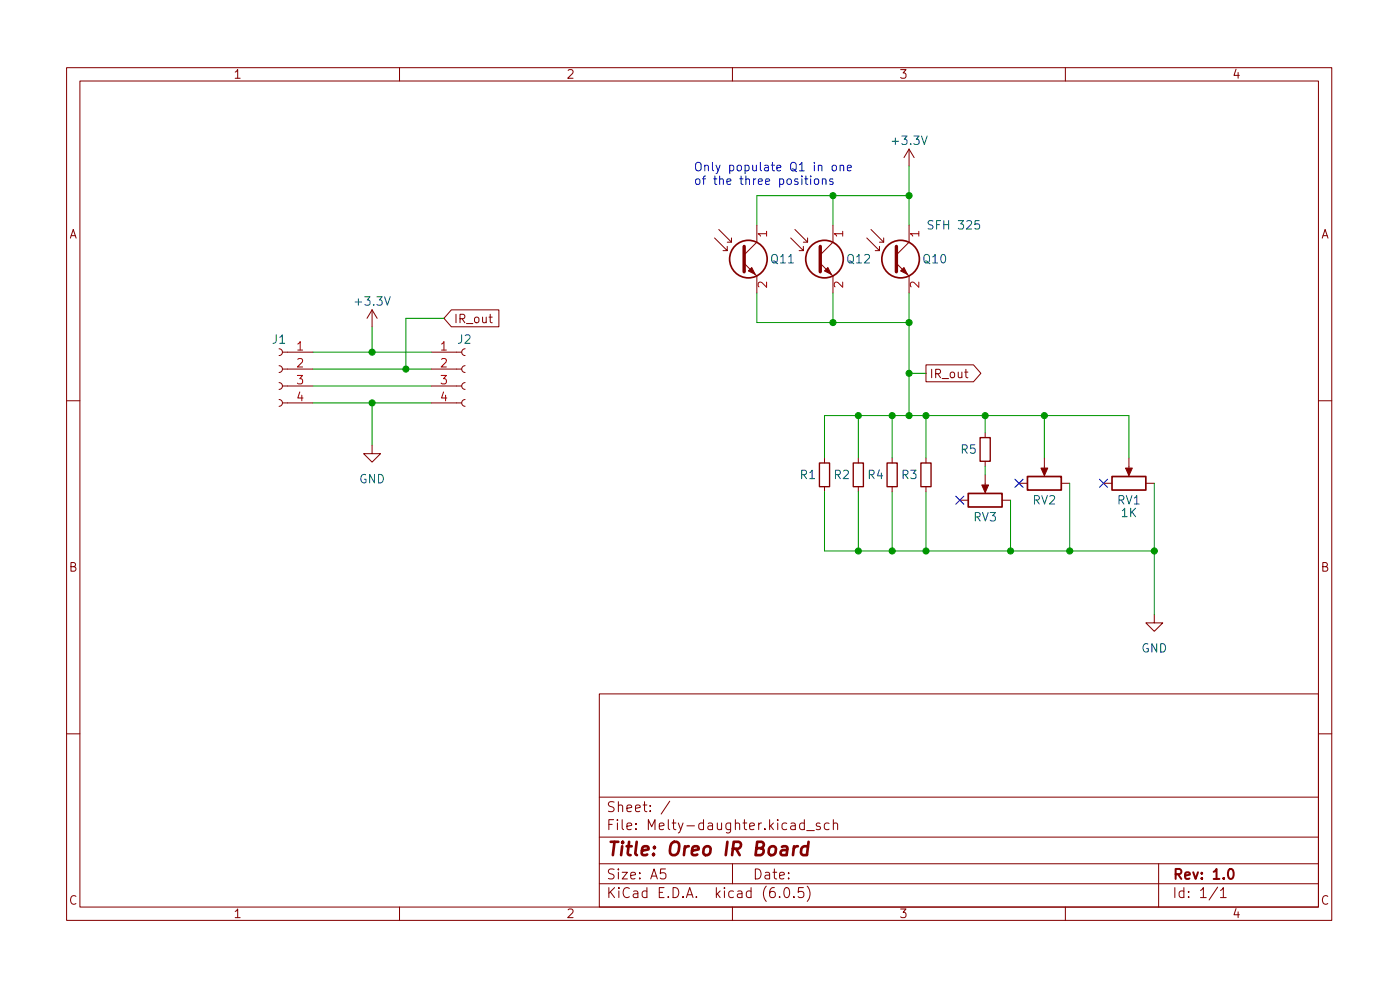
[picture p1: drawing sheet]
<svg xmlns="http://www.w3.org/2000/svg" width="210mm" height="148mm" viewBox="0 0 210 148" stroke-linecap="round" stroke-linejoin="round" font-family="sans-serif">
<g fill="none" stroke="#840000" stroke-width=".15">
<path d="M10 10.2h190v128h-190zM12 12.2h186v124h-186zM60 10.2v2M110 10.2v2M160 10.2v2M107.3 35.7l1.9 1.9v-.6M107.9 34.5l2 1.9v-.7M108.6 37.6h.6M109.2 36.4h.7M111.8 39.5l1.9 1.9v2.6M113.7 33.8v2.6l-1.9 1.9M118.7 35.7l1.9 1.9v-.6"/>
<path d="M119.4 34.5l1.9 1.9v-.7M120 37.6h.6M120.6 36.4h.7M123.2 39.5l1.9 1.9v2.6M125.1 33.8v2.6l-1.9 1.9M130.2 35.7l1.9 1.9v-.6M130.8 34.5l1.9 1.9v-.7M131.4 37.6h.7M132.1 36.4h.6M134.6 39.5l1.9 1.9v2.6M136.5 22.4l-.7 1.3M136.5 22.4v2.5"/>
<path d="M136.5 33.8v2.6l-1.9 1.9M136.5 22.4l.8 1.3M41.9 60a.51 .51 0 0 1 .5 .5 .51 .51 0 0 1-.5 .5M41.9 57.4a.51 .51 0 0 1 .5 .5 .51 .51 0 0 1-.5 .6M41.9 54.9a.51 .51 0 0 1 .5 .5 .51 .51 0 0 1-.5 .5M41.9 52.4a.51 .51 0 0 1 .5 .5 .51 .51 0 0 1-.5 .5M42.4 57.9h4.6M42.4 55.4h4.6M42.4 52.9h4.6M55.9 46.5l-.8 1.3M55.9 46.5v2.6M55.9 46.5l.7 1.3"/>
<path d="M64.8 57.9h4.5M64.8 55.4h4.5M64.8 52.9h4.5M67.8 46.5h7.1v2.6h-7.1l-1.1-1.3zM69.8 60a.51 .51 0 0 0-.5 .5 .51 .51 0 0 0 .5 .5M69.8 57.4a.51 .51 0 0 0-.5 .5 .51 .51 0 0 0 .5 .6M69.8 54.9a.51 .51 0 0 0-.5 .5 .51 .51 0 0 0 .5 .5M69.8 52.4a.51 .51 0 0 0-.5 .5 .51 .51 0 0 0 .5 .5M73.4 47.6h.5M73.6 47.2v1.1l.3 .2M139.1 54.8h7.1l1.1 1.2-1.1 1.3h-7.1zM144.9 55.9h.5"/>
<path d="M145.1 55.4v1.1l.3 .2M10 60.2h2M42.4 60.5h4.6M55.9 66.8v1.3h1.2l-1.2 1.3-1.3-1.3h1.3M64.8 60.5h4.5M123.8 68.7v.8M123.8 73.1v.7M128.9 68.7v.8M128.9 73.1v.7M134 68.7v.8M134 73.1v.7M139.1 68.7v.8"/>
<path d="M139.1 73.1v.7M144.1 75.1h1.3M148 64.9v.8M148 69.2v.8M148 71.3v2.3M150.5 75.1h1.3M153 72.6h1.3M156.8 68.7v2.3M159.4 72.6h1.3M165.7 72.6h1.3M169.5 68.7v2.3M172.1 72.6h1.3"/>
<path d="M198 60.2h2M173.4 92.2v1.3h1.2l-1.2 1.3-1.3-1.3h1.3M10 110.2h2M90 104.2h108v32h-108zM90 119.7h108M198 110.2h2M60 136.2v2M90 132.7h108M90 129.7h108M90 125.7h108M99.9 130.4h-.7v.8l.2-.2 .5 .1 .1 .2-.1 .5-.2 .1h-.3l-.2-.1M100.6 120.3l-1.3 1.9"/>
<path d="M110 136.2v2M110 129.7v3M117.1 134.6v.1M117.9 133.3l.3-.1a.94 .94 0 0 1 0 1.5h-.1a1 1 0 0 1-.2-1.4zM119.2 134.6v.1M120.7 133.2h-.8v.8l.2-.2 .5 .1 .1 .2v.5l-.3 .1h-.3l-.2-.1M120.8 123.6l-.4-.1-.3 .3v.5l.1 .2h.6M120.8 123v1.5M121.2 124.7h1.1M121.2 133a1.72 1.72 0 0 1 0 2.3M123.2 123.6l-.4-.1-.2 .3 .1 .2 .5 .1v.4h-.6M124.5 123.6l-.4-.1-.3 .3v.5l.1 .2h.6"/>
<path d="M125.2 123.7a.37 .37 0 0 1 .6 .1v.7M125.2 123v1.5M160 136.2v2M174 129.7v6.5M182.9 133.2l-1.3 1.9M183.3 133.7l.4-.5v1.5M183.3 134.7h.9"/>
</g>
<path d="M184.6 130.6l.3-.2a.94 .94 0 0 1 0 1.5h-.1a.91 .91 0 0 1-.2-1.3z" fill="none" stroke="#840000" stroke-width=".3"/>
<path d="M119.3 127l-.2 1.4M119.8 127a.59 .59 0 0 0-.6 .4M121.3 127.1a.66 .66 0 0 0-.9 .3l-.1 .6 .1 .3 .2 .1 .6-.1M121.4 126.4l-.2 2" fill="none" stroke="#840000" stroke-width=".4"/>
<path d="M111.8 37v3.8M123.2 37v3.8M134.6 37v3.8" fill="none" stroke="#840000" stroke-width=".51"/>
<g fill="#840000" stroke="#840000" stroke-width=".15">
<path d="M112.9 40.2l.5 1-1-.5z"/>
<path d="M123.8 40.7l.5-.5 .5 1z"/>
<path d="M135.8 40.2l.5 1-1-.5z"/>
<path d="M169 70.3h1.1l-.6 1.1z"/>
<path d="M147.4 72.8h1.1l-.5 1.1z"/>
<path d="M156.3 70.3h1.1l-.6 1.1z"/>
</g>
<g fill="none" stroke="#840000" stroke-width=".25">
<path d="M145.4 74.1h5.1v2h-5.1zM154.3 71.5h5.1v2.1h-5.1zM167 71.5h5.1v2.1h-5.1z"/>
<circle cx="112.4" cy="38.9" r="2.82"/>
<circle cx="123.8" cy="38.9" r="2.82"/>
<circle cx="135.3" cy="38.9" r="2.82"/>
</g>
<path d="M123.1 69.5h1.5v3.6h-1.5zM128.1 69.5h1.6v3.6h-1.6zM133.2 69.5h1.5v3.6h-1.5zM138.3 69.5h1.5v3.6h-1.5zM147.2 65.7h1.5v3.5h-1.5z" fill="none" stroke="#840000" stroke-width=".2"/>
<path d="M120.8 26.8h.5M121 26.4v1.1l.3 .2M121.8 26.8v.9M122.4 27l.1-.2 .4 .2 .1 .4-.2 .2-.3 .1-.1-.1zM123.5 27l.2-.2 .3 .1 .1 .8M123.5 26.8v.9M125.1 24.9l.3-.1 .2 .2v.4l-.2 .2h-.3l-.1-.2v-.4zM125.1 26.9l-.3-.1-.2 .2 .1 .2 .4 .1v.3h-.5M126.2 24.9l.2-.1 .3 .1v.7M126.2 24.8v.8M127.3 25.2l.6-.1-.1-.2-.4-.1-.1 .2v.6h.5" fill="none" stroke="#0000c2" stroke-width=".15"/>
<g fill="none" stroke="#009600" stroke-width=".15">
<path d="M125.1 29.4v4.4M136.5 24.9v8.9M136.5 29.4h-22.8v4.4M47 55.4h17.8M47 57.9h17.8M47 52.9h17.8M55.9 49.1v3.8M66.7 47.8h-5.7v7.6M113.7 44v4.4h22.8M125.1 44v4.4M136.5 44v18.4M136.5 56h2.6"/>
<path d="M47 60.5h17.8M55.9 60.5v6.3M123.8 68.7v-6.3h45.7v6.3M123.8 73.8v8.9h49.6M128.9 62.4v6.3M128.9 73.8v8.9M134 62.4v6.3M134 73.8v8.9M139.1 62.4v6.3M139.1 73.8v8.9M148 62.4v2.5M148 70v1.3"/>
<path d="M151.8 75.1v7.6M156.8 62.4v6.3M160.7 72.6v10.1M173.4 72.6v19.6"/>
</g>
<path d="M143.5 74.5l1.3 1.2M144.8 74.5l-1.3 1.2M152.4 71.9l1.2 1.3M153.6 71.9l-1.2 1.3M165.1 71.9l1.2 1.3M166.3 71.9l-1.2 1.3" fill="none" stroke="#000084" stroke-width=".15"/>
<g fill="#009600" stroke="#009600" stroke-width=".15">
<circle cx="55.9" cy="52.9" r=".46"/>
<circle cx="55.9" cy="60.5" r=".46"/>
<circle cx="136.5" cy="56" r=".46"/>
<circle cx="139.1" cy="62.4" r=".46"/>
<circle cx="136.5" cy="62.4" r=".46"/>
<circle cx="136.5" cy="29.4" r=".46"/>
<circle cx="125.1" cy="29.4" r=".46"/>
<circle cx="136.5" cy="48.4" r=".46"/>
<circle cx="125.1" cy="48.4" r=".46"/>
<circle cx="61" cy="55.4" r=".46"/>
<circle cx="160.7" cy="82.7" r=".46"/>
<circle cx="128.9" cy="82.7" r=".46"/>
<circle cx="134" cy="82.7" r=".46"/>
<circle cx="139.1" cy="82.7" r=".46"/>
<circle cx="151.8" cy="82.7" r=".46"/>
<circle cx="156.8" cy="62.4" r=".46"/>
<circle cx="134" cy="62.4" r=".46"/>
<circle cx="128.9" cy="62.4" r=".46"/>
<circle cx="173.4" cy="82.7" r=".46"/>
<circle cx="148" cy="62.4" r=".46"/>
</g>
<text font-size="2.8" fill="#840000" x="91" y="128.5">Title: Oreo IR Board</text>
<g font-size="2.1" fill="#840000">
<text x="91" y="124.6">File: Melty-daughter.kicad_sch</text>
<text x="91" y="121.9">Sheet: /</text>
<text x="91" y="134.8">KiCad E.D.A. kicad (6.0.5)</text>
<text x="91" y="132">Size: A5</text>
<text x="113" y="132">Date:</text>
<text x="176" y="132">Rev: 1.0</text>
<text x="176" y="134.8">Id: 1/1</text>
</g>
<g font-size="1.8" fill="#840000">
<text x="35" y="11.8">1</text>
<text x="85" y="11.8">2</text>
<text x="135" y="11.8">3</text>
<text x="185" y="11.8">4</text>
<text x="10.3" y="35.8">A</text>
<text x="198.4" y="35.8">A</text>
<text x="68.1" y="48.5">IR_out</text>
<text x="139.5" y="56.8">IR_out</text>
<text x="10.3" y="85.8">B</text>
<text x="198.4" y="85.8">B</text>
<text x="10.3" y="135.8">C</text>
<text x="35" y="137.8">1</text>
<text x="85" y="137.8">2</text>
<text x="135" y="137.8">3</text>
<text x="185" y="137.8">4</text>
<text x="198.4" y="135.8">C</text>
</g>
<g font-size="1.8" fill="#006464">
<text x="134.2" y="21.8">+3.3V</text>
<text x="139.8" y="34.5">SFH 325</text>
<text x="115.9" y="39.5">Q11</text>
<text x="127.3" y="39.5">Q12</text>
<text x="138.7" y="39.5">Q10</text>
<text x="53.5" y="45.9">+3.3V</text>
<text x="40.9" y="51.6">J1</text>
<text x="68.8" y="51.6">J2</text>
<text x="120.2" y="71.9">R1</text>
<text x="125.3" y="71.9">R2</text>
<text x="130.4" y="71.9">R4</text>
<text x="135.4" y="71.9">R3</text>
<text x="144.3" y="68.1">R5</text>
<text x="53.9" y="72.6">GND</text>
<text x="155.1" y="75.7">RV2</text>
<text x="167.8" y="75.7">RV1</text>
<text x="168.4" y="77.6">1K</text>
<text x="146.2" y="78.3">RV3</text>
<text x="171.4" y="98">GND</text>
</g>
<g font-size="1.8" fill="#0000c2">
<text x="104.1" y="25.7">Only populate Q1 in one</text>
<text x="104.1" y="27.8">of the three positions</text>
</g>
<g font-size="1.8" fill="#a90000">
<text x="115.2" y="35.6" transform="rotate(-90 115.2 35.6)">1</text>
<text x="126.6" y="35.6" transform="rotate(-90 126.6 35.6)">1</text>
<text x="138" y="35.6" transform="rotate(-90 138 35.6)">1</text>
<text x="115.2" y="43.2" transform="rotate(-90 115.2 43.2)">2</text>
<text x="126.6" y="43.2" transform="rotate(-90 126.6 43.2)">2</text>
<text x="138" y="43.2" transform="rotate(-90 138 43.2)">2</text>
<text x="44.6" y="52.6">1</text>
<text x="66.2" y="52.6">1</text>
<text x="44.6" y="55.2">2</text>
<text x="44.6" y="57.7">3</text>
<text x="66.2" y="55.2">2</text>
<text x="66.2" y="57.7">3</text>
<text x="44.6" y="60.2">4</text>
<text x="66.2" y="60.2">4</text>
</g>
</svg>
